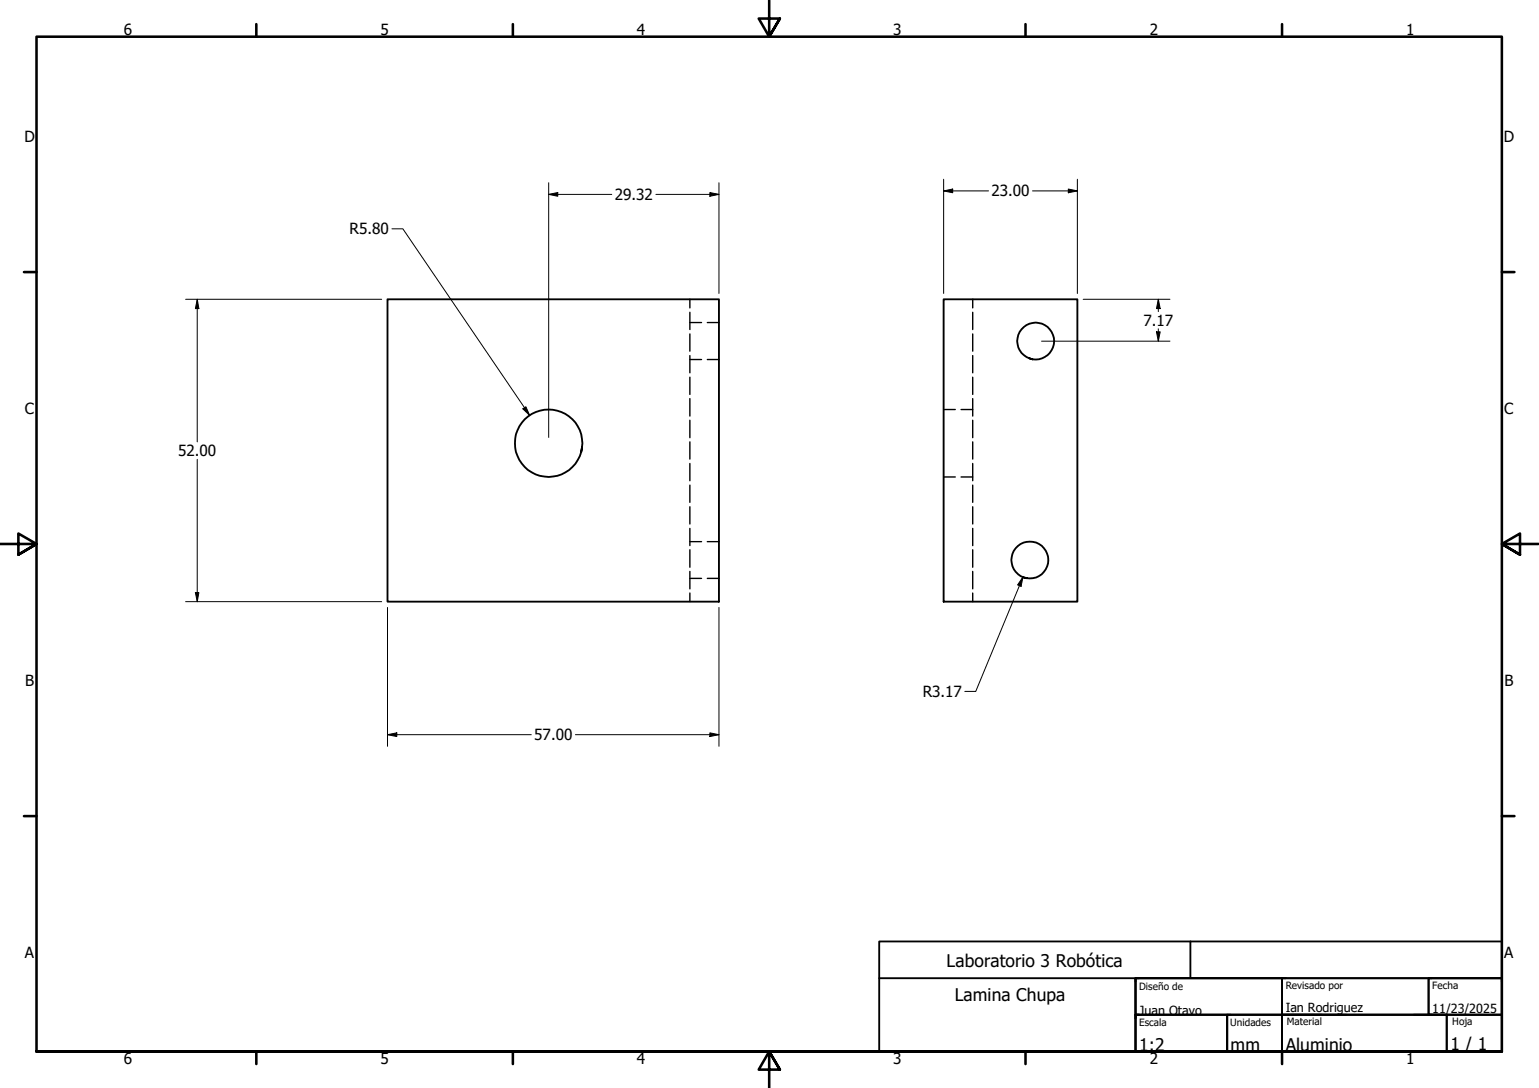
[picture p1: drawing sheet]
<svg xmlns="http://www.w3.org/2000/svg" width="420mm" height="297mm" viewBox="0 0 420 297" stroke-linecap="round" stroke-linejoin="round" font-family="sans-serif">
<!-- layer: Hidden (ANSI) -->
<g fill="none" stroke="#000" stroke-width=".38">
<path d="M188.3 81.7v2.4M188.3 85.3v4.7M188.3 91.2v4.7M188.3 97.1v4.7M188.3 98.2h3.2M188.3 88.1h3.2M193.1 98.2h3.2M193.1 88.1h3.2M265.6 81.7v2.4M265.6 85.3v4.7M265.6 91.2v4.7M265.6 97.1v4.7"/>
<path d="M188.3 103v4.7M188.3 108.8v4.8M188.3 114.7v4.8M257.6 111.8h3.2M262.4 111.8h3.2M265.6 103v4.7M265.6 108.8v4.8M265.6 114.7v4.8M188.3 120.6v4.7M188.3 126.5v4.7M188.3 132.4v4.7M188.3 138.4v4.7"/>
<path d="M257.6 130.2h3.2M262.4 130.2h3.2M265.6 120.6v4.7M265.6 126.5v4.7M265.6 132.4v4.7M265.6 138.4v4.7M188.3 144.3v4.7M188.3 150.1v4.8M188.3 156v4.8M188.3 157.9h3.2M188.3 147.9h3.2M193.1 157.9h3.2"/>
<path d="M193.1 147.9h3.2M265.6 144.3v4.7M265.6 150.1v4.8M265.6 156v4.8M188.3 161.9v2.4M265.6 161.9v2.4"/>
</g>
<!-- layer: Visible (ANSI) -->
<path d="M105.8 81.7h90.5v82.6h-90.5zM257.6 81.7h36.5v82.6h-36.5zM281.1 97.8l.8 .3a5 5 0 0 1-3.3-7.9 5 5 0 0 1 8.6 .6 5 5 0 0 1-4.4 7.4l-.9-.1M158.9 122.2a9.2 9.2 0 0 0-11.5-10.1 9.2 9.2 0 0 0-4.9 14.5 9.2 9.2 0 0 0 15.2-1l.6-1.1 .6-2.3-.2 1.2M279.5 157.7l.8 .1a5 5 0 0 1-3.3-7.8 5 5 0 0 1 8.5 .6 5 5 0 0 1-4.3 7.3l-.9-.1" fill="none" stroke="#000" stroke-width=".51"/>
<!-- layer: Border (ANSI) -->
<g fill="none" stroke="#000" stroke-width=".7">
<path d="M70 6.6v3.4M140 6.6v3.4M210 0v10l-2.9-4.9h5.8l-2.9 4.9 2.9-4.9M280 6.6v3.4M350 6.6v3.4M6.5 74.3h3.5M410 74.3h3.4M0 148.5h10l-5-2.8v5.7l5-2.9-5 2.9M420 148.5h-10l5-2.8v5.7l-5-2.9 5 2.9M6.5 222.8h3.5M410 222.8h3.4M10 287.1v-277.1h400v277.1h-400h400"/>
<path d="M70 287.1v3.4M140 287.1v3.4M212.9 292l-2.9-4.9 2.9 4.9h-5.8l2.9-4.9v9.9M280 287.1v3.4M350 287.1v3.4"/>
</g>
<!-- layer: Title (ISO) -->
<g fill="none" stroke="#000" stroke-width=".51">
<path d="M240 257h170v30.1h-170zM325 257v10.1M240 267.1h170M310 267.1h40v11v-11h1M310 267.1h100v.9M310 277h25v10.1h-25zM310 267.1v20M311 267.1h-1v9.9h1h-1v10.1h1M335 277h15v10.1h-15zM336 277h-1v10.1h1M350 277h45v10.1h-45zM361 277h-11v10.1h1"/>
<path d="M367.5 277h-17.5v10.1h22.5M386 277h9v10.1h1M390 267.1h20v9.9h-20zM391 267.1h-1v9.9h1M410 277h-100h100v1.1"/>
</g>
<!-- layer: Dimension (ANSI) -->
<g fill="none" stroke="#000" stroke-width=".27">
<path d="M149.8 53.1l2.5-.5v1zM149.8 53.1h17.2M149.8 49.9v69.5M179.1 53.1h17.2M193.8 52.6l2.5 .5-2.5 .5zM196.3 49.9v30.2M257.6 52.1l2.5-.5v1zM257.6 52.1h12.3M257.6 48.9v31.2M281.9 52.1h12.2M291.7 51.6l2.4 .5-2.4 .5zM294.1 48.9v31.2"/>
<path d="M107 62.5h3l34.6 50.9M50.7 81.7h53.5M53.8 81.7l.5 2.6h-1zM53.8 81.7v38.9M284.4 93.1h35M295.7 81.7h23.7M315.7 90.6h1l-.5 2.5zM316.2 81.7l.5 2.6h-1zM316.2 81.7v3.4M316.2 89.8v3.3M142.7 111.6l.9-.6 1 2.4zM53.8 125.4v38.9"/>
<path d="M279.3 157.5l-.5 2.6-1-.4zM279.3 157.5l-12.9 31.3h-3M50.7 164.3h53.5M53.3 161.8h1l-.5 2.5zM105.8 165.8v38M196.3 165.8v38M105.8 200.6l2.5-.5v1zM105.8 200.6h39.2M157.1 200.6h39.2M193.8 200.1l2.5 .5-2.5 .5z"/>
</g>
<path d="M149.8 53.1l2.5-.5v1zM193.8 52.6l2.5 .5-2.5 .5zM257.6 52.1l2.5-.5v1zM291.7 51.6l2.4 .5-2.4 .5zM53.8 81.7l.5 2.6h-1zM315.7 90.6h1l-.5 2.5zM316.2 81.7l.5 2.6h-1zM142.7 111.6l.9-.6 1 2.4zM53.3 161.8h1l-.5 2.5zM279.3 157.5l-.5 2.6-1-.4zM105.8 200.6l2.5-.5v1zM193.8 200.1l2.5 .5-2.5 .5z" fill="#000"/>
<g font-size="4.8">
<text x="258.4" y="264">Laboratorio 3 Robótica</text>
<text x="260.7" y="273.4">Lamina Chupa</text>
<text x="311" y="287.1">1:2</text>
<text x="336" y="287.1">mm</text>
<text x="351" y="286.9">Aluminio</text>
<text x="396" y="286.8">1 / 1</text>
</g>
<g font-size="4.2">
<text x="33.8" y="9.6">6</text>
<text x="103.9" y="9.6">5</text>
<text x="173.9" y="9.6">4</text>
<text x="243.8" y="9.6">3</text>
<text x="313.9" y="9.6">2</text>
<text x="383.9" y="9.6">1</text>
<text x="6.7" y="38.7">D</text>
<text x="410.5" y="38.7">D</text>
<text x="270.7" y="53.6">23.00</text>
<text x="167.8" y="54.6">29.32</text>
<text x="95.4" y="64">R5.80</text>
<text x="312.2" y="88.9">7.17</text>
<text x="6.8" y="113">C</text>
<text x="410.7" y="113">C</text>
<text x="48.6" y="124.5">52.00</text>
<text x="6.9" y="187.2">B</text>
<text x="251.9" y="190.3">R3.17</text>
<text x="410.7" y="187.2">B</text>
<text x="145.9" y="202.1">57.00</text>
<text x="6.8" y="261.4">A</text>
<text x="410.7" y="261.4">A</text>
<text x="33.8" y="290.5">6</text>
<text x="103.9" y="290.5">5</text>
<text x="173.9" y="290.5">4</text>
<text x="243.8" y="290.5">3</text>
<text x="313.9" y="290.5">2</text>
<text x="383.9" y="290.5">1</text>
</g>
<g font-size="3.4">
<text x="311" y="277">Juan Otavo</text>
<text x="351" y="276.3">Ian Rodriguez</text>
<text x="391" y="276.5">11/23/2025</text>
</g>
<g font-size="2.7">
<text x="311" y="270.2">Diseño de</text>
<text x="351" y="270.1">Revisado por</text>
<text x="391" y="270.1">Fecha</text>
<text x="311" y="280.1">Escala</text>
<text x="335.9" y="280">Unidades</text>
<text x="351.3" y="279.8">Material</text>
<text x="396.4" y="279.8">Hoja</text>
</g>
</svg>
